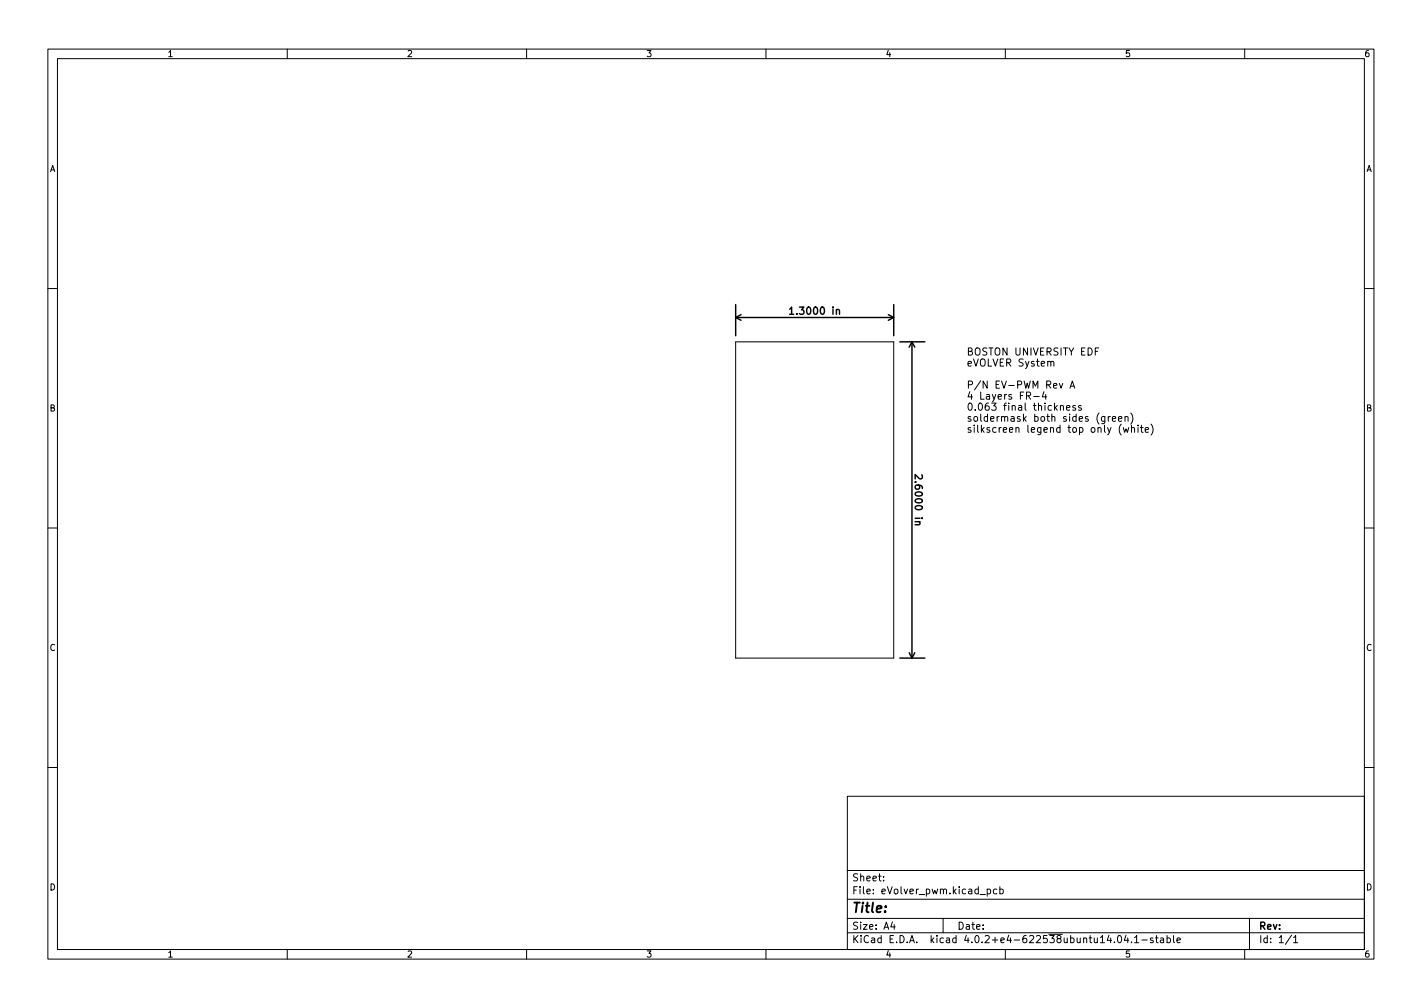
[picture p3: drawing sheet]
<svg xmlns="http://www.w3.org/2000/svg" width="297mm" height="210mm" viewBox="0 0 297 210" stroke-linecap="round" stroke-linejoin="round" font-family="sans-serif">
<g fill="none" stroke="#000" stroke-width=".21">
<path d="M10 10.2h277v190.1h-277zM12 12.2h273v186.1h-273zM60 10.2v2M110 10.2v2M160 10.2v2M210 10.2v2M260 10.2v2M10 60.2h2M153.7 71.4h33v66h-33zM229.5 72.6h-.7v1.5M285 60.2h2M215.9 82.8h1.2"/>
<path d="M218.1 81.8l-.4 1.1h.9M218.4 82.4v1M221.3 80.1l.3 1 .4-1M222.8 85.2l.7-.2-.1-.3h-.4l-.2 .2 .1 .7h.5M223.5 81.1l.5-1.5 .5 1.5M223.6 80.6h.8M224.6 84.7h-.3l-.2 .2v.2l.5 .1v.4h-.5M225.9 84.7h-.4l-.2 .2 .1 .2 .5 .1v.4h-.6M232.4 87.5l.7-.2-.1-.3h-.4l-.2 .2v.7h.6M233.6 87.5l.8-.2-.1-.3h-.4l-.3 .2 .1 .7h.6M235 87.1l.2-.1h.4v1M235 87v1"/>
<path d="M236.2 86.3a1.72 1.72 0 0 1 0 2.2M236.4 89.4l.2-.1h.3l.1 1M236.4 88.8v1.5M237.7 88.8v.1M237.7 89.3v1M238.2 89.3h.6M238.4 88.8v1.3l.4 .2M239.2 89.8l.7-.2v-.3h-.5l-.2 .2 .1 .7h.6M240.4 88.6a1.72 1.72 0 0 1 0 2.2M10 110.2h2M285 110.2h2M10 160.2h2"/>
<path d="M177 166.3h108v32h-108zM285 160.2h2M60 198.3v2M110 198.3v2M160 198.3v2M177 194.8h108M177 191.8h108M177 187.8h108M177 181.8h108M184.6 183.8v.1M184.6 183v.1M186.4 192.5l-.3 1h.9"/>
<path d="M186.8 193v1M197 191.8v3M204.7 186.8h1.2M206.2 185.7l.4-.1 .3 .3-.1 .7h-.6M206.2 185.6v1.5M208.2 185.7l-.4-.1-.3 .3 .1 .7h.6M208.9 185.7l.4-.1 .3 .3-.2 .7h-.5M208.9 185.1v1.5M210 198.3v2M233.6 195.4l.2-.1a.8 .8 0 0 1 .5 .8 .8 .8 0 0 1-.5 .7 1 1 0 0 1-.2-1.4zM235.2 195.3l-.3 1h.9M235.6 195.8v1"/>
<path d="M236.4 196.7v.1M237 195.8l.4-.5v1.5M237 196.8h.9M238.5 196.3h1.1M240.9 195.9l-.4-.1-.2 .2 .1 .3 .5 .1v.4h-.6M241.4 195.8h.5M241.6 195.3v1.3l.3 .2M242.4 195.9h.6l.1 .9M243.1 196.2l-.5 .1-.2 .2 .2 .3h.5M243.8 195.9l.4-.1 .3 .3-.1 .7h-.6M243.8 195.3v1.5M245.1 195.3v1.3l.3 .2"/>
<path d="M245.9 196.3l.7-.1-.1-.3-.4-.1-.2 .2v.8h.6M260 198.3v2M261 191.8v6.5M269.8 195.3l-1.3 1.9M270.2 195.8l.4-.5v1.5M270.2 196.8h.9"/>
</g>
<g fill="none" stroke="#000" stroke-width=".3">
<path d="M153.7 66.3h33M153.7 63.6v6.5M153.7 66.3l1.1 .6M154.8 65.7l-1.1 .6M164.9 64.5l.5-.4v1.5M164.9 65.6h.9M174.7 64.8l.2-.2 .4 .1 .1 .9M185.6 65.7l1.1 .6M186.7 63.6v6.5M186.7 66.3l-1.1 .6M188 71.4h5.2M190.5 71.4v66"/>
<path d="M190.5 71.4l-.6 1.1M190.5 71.4l.6 1.1M192.5 99.1l.2 .6-.5 .3-1-.9v.9M192 108.9l.2 .2-.1 .4-.9 .1M188 137.4h5.2M189.9 136.3l.6 1.1M191.1 136.3l-.6 1.1"/>
</g>
<text font-size="2.8" x="178" y="190.6">Title:</text>
<g font-size="2.1">
<text x="165.8" y="65.7">1.3000 in</text>
<text x="201.9" y="74.2">BOSTON UNIVERSITY EDF</text>
<text x="201.9" y="76.5">eVOLVER System</text>
<text x="201.9" y="81.1">P/N EV-PWM Rev A</text>
<text x="201.9" y="83.4">4 Layers FR-4</text>
<text x="201.9" y="85.7">0.063 final thickness</text>
<text x="201.9" y="88">soldermask both sides (green)</text>
<text x="201.9" y="90.3">silkscreen legend top only (white)</text>
<text x="191.1" y="100" transform="rotate(90 191.1 100)">2.6000 in</text>
<text x="178" y="184">Sheet:</text>
<text x="178" y="186.7">File: eVolver_pwm.kicad_pcb</text>
<text x="178" y="196.9">KiCad E.D.A. kicad 4.0.2+e4-622538ubuntu14.04.1-stable</text>
<text x="178" y="194.1">Size: A4</text>
<text x="200" y="194.1">Date:</text>
<text x="263" y="194.1">Rev:</text>
<text x="263" y="196.9">Id: 1/1</text>
</g>
<g font-size="1.8">
<text x="35" y="11.9">1</text>
<text x="85" y="11.9">2</text>
<text x="135" y="11.9">3</text>
<text x="185" y="11.9">4</text>
<text x="235" y="11.9">5</text>
<text x="285" y="11.9">6</text>
<text x="10.3" y="35.9">A</text>
<text x="285.3" y="35.9">A</text>
<text x="10.3" y="85.9">B</text>
<text x="285.3" y="85.9">B</text>
<text x="10.3" y="135.9">C</text>
<text x="285.3" y="135.9">C</text>
<text x="10.3" y="185.9">D</text>
<text x="285.3" y="185.9">D</text>
<text x="35" y="199.9">1</text>
<text x="85" y="199.9">2</text>
<text x="135" y="199.9">3</text>
<text x="185" y="199.9">4</text>
<text x="235" y="199.9">5</text>
<text x="285" y="199.9">6</text>
</g>
</svg>
